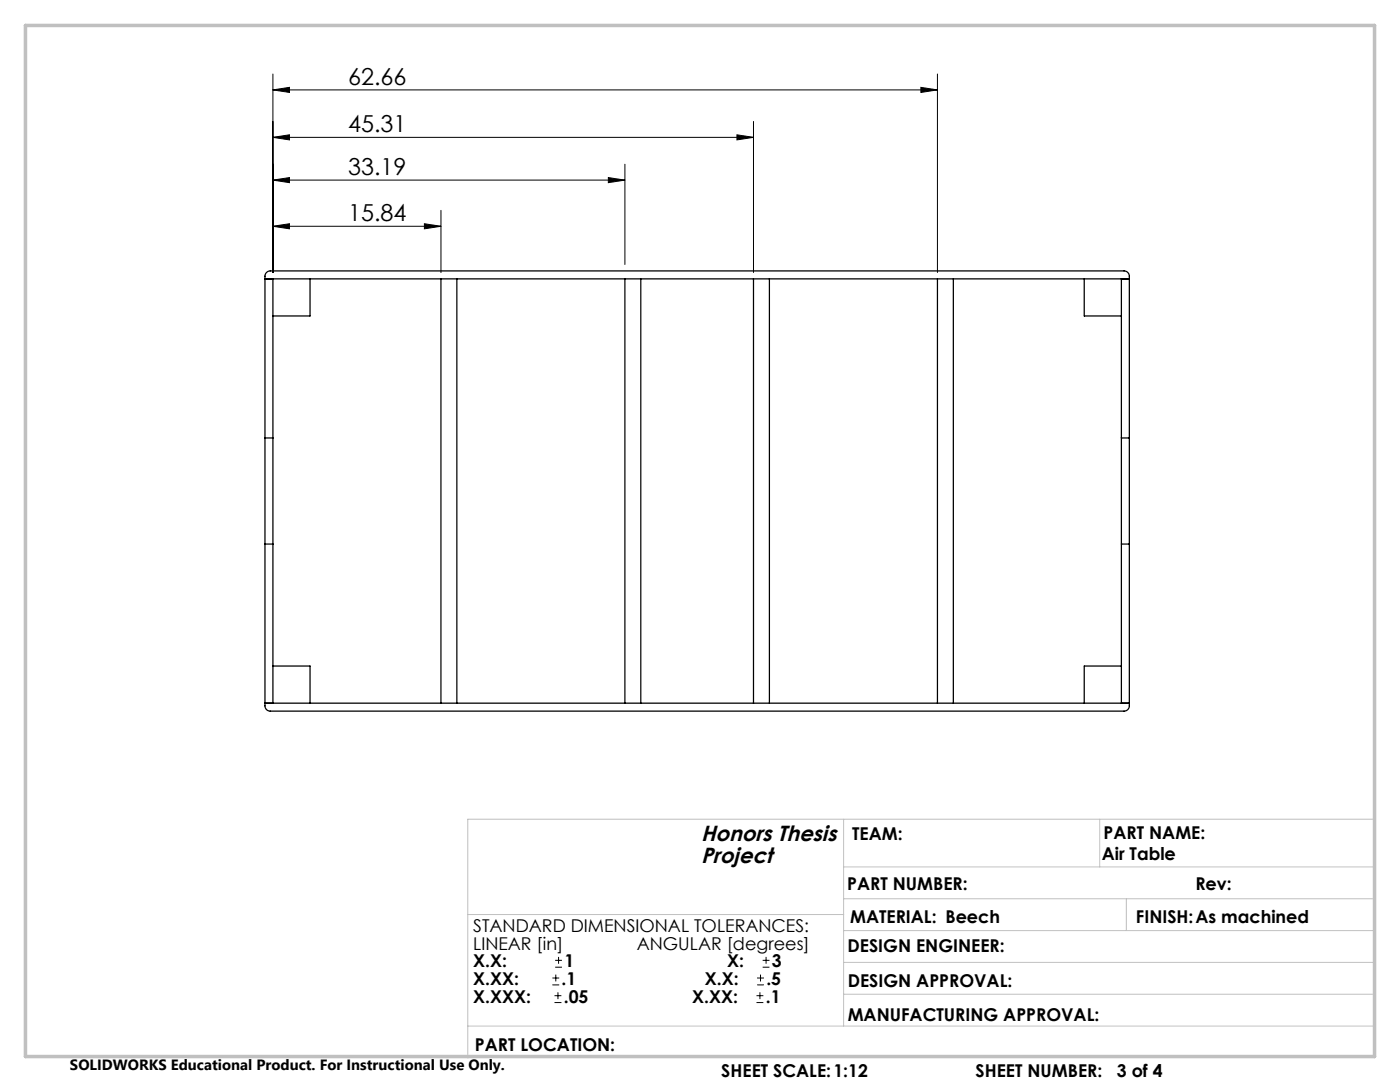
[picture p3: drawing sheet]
<svg xmlns="http://www.w3.org/2000/svg" width="279mm" height="216mm" viewBox="0 0 279 216" stroke-linecap="round" stroke-linejoin="round" font-family="sans-serif">
<g fill="none" stroke="#000" stroke-width=".25">
<path d="M52.9 55.6h172.5M53.3 54.3l.6-.2h170.4a1.06 1.06 0 0 1 1.1 1v85.7a1.06 1.06 0 0 1-1.1 1.1h-170.4a1.06 1.06 0 0 1-1-1.1v-85.7zM54.5 55.6v84.7M61.9 55.6v7.5h-7.4M88 55.6v84.7M91.2 55.6v84.7M124.7 55.6v84.7M127.9 55.6v84.7M150.4 55.6v84.7M153.6 55.6v84.7M187.1 55.6v84.7M190.3 55.6v84.7"/>
<path d="M216.4 55.6v7.5h7.4M223.8 55.6v84.7M52.9 87.4h1.6M223.8 87.4h1.6M52.9 108.6h1.6M223.8 108.6h1.6M54.5 132.9h7.4v7.4M223.8 132.9h-7.4v7.4M52.9 140.3h172.5"/>
</g>
<g fill="none" stroke="#000" stroke-width=".2">
<path d="M54.5 17.9l3.3-.5v1zM54.5 14.8v39.6M54.5 17.9h132.6M183.8 17.4l3.3 .5-3.3 .5zM187.1 14.8v39.6M54.5 35.9l3.3-.5v1zM54.5 27.4l3.3-.5v1zM54.5 35.9h70.2M54.5 27.4h95.9M121.4 35.4l3.3 .5-3.3 .5zM124.7 32.8v20M147.1 26.9l3.3 .5-3.3 .5z"/>
<path d="M150.4 24.2v30.2M54.5 45.2l3.3-.6v1.1zM54.5 45.2h33.5M84.7 44.6l3.3 .6-3.3 .5zM88 42v12.4M110.2 196.5h1.4M110.2 195.2h1.4M110.7 198.7h1.3M110.8 193h1.4M110.8 191.6h1.4M110.9 194.5v1.3M111.4 198v1.4"/>
<path d="M111.5 190.9v1.4M151 198.7h1.3M151.1 196.5h1.4M151.1 195.2h1.4M151.7 198v1.4M151.8 194.5v1.3M152.2 193h1.4M152.2 191.6h1.4M152.9 190.9v1.4M110.7 200h1.3M151 200h1.3"/>
</g>
<path d="M168.4 179.3h105.9M168.4 163.5v41.2M168.4 173h105.9M219.5 163.5v9.5M224.8 179.3v6.4M274.3 163.5h-180.9v47.6M93.4 182.5h75M168.4 185.7h105.9M168.4 192h105.9M168.4 198.4h105.9M93.4 204.7h180.9" fill="none" stroke="#c0c0c0" stroke-width=".2"/>
<path d="M5.1 5.1h269.2v205.7h-269.2z" fill="none" stroke="#c0c0c0" stroke-width=".7"/>
<path d="M54.5 45.2l3.3-.6v1.1zM84.7 44.6l3.3 .6-3.3 .5zM54.5 35.9l3.3-.5v1zM121.4 35.4l3.3 .5-3.3 .5zM54.5 27.4l3.3-.5v1zM147.1 26.9l3.3 .5-3.3 .5zM54.5 17.9l3.3-.5v1zM183.8 17.4l3.3 .5-3.3 .5z" fill="#000"/>
<g font-size="4.7">
<text x="69.5" y="16.9">62.66</text>
<text x="69.5" y="26.4">45.31</text>
<text x="69.5" y="34.9">33.19</text>
<text x="69.5" y="44.1">15.84</text>
</g>
<g font-size="4.4">
<text x="139.9" y="167.9">Honors Thesis</text>
<text x="139.9" y="172.1">Project</text>
</g>
<g font-size="3.5">
<text x="170.1" y="167.6">TEAM:</text>
<text x="220.3" y="167.3">PART NAME:</text>
<text x="219.9" y="171.6">Air Table</text>
<text x="169.1" y="177.6">PART NUMBER:</text>
<text x="238.6" y="177.6">Rev:</text>
<text x="94.4" y="185.9">STANDARD DIMENSIONAL TOLERANCES:</text>
<text x="169.7" y="184.2">MATERIAL: Beech</text>
<text x="226.7" y="184.2">FINISH:As machined</text>
<text x="94.4" y="189.5">LINEAR [in]</text>
<text x="127.1" y="189.5">ANGULAR [degrees]</text>
<text x="169.1" y="190">DESIGN ENGINEER:</text>
<text x="94.4" y="196.5">X.XX:</text>
<text x="94.4" y="193">X.X:</text>
<text x="112.1" y="196.5">.1</text>
<text x="112.6" y="193">1</text>
<text x="140.7" y="196.5">X.X:</text>
<text x="145.1" y="193">X:</text>
<text x="152.9" y="196.5">.5</text>
<text x="154" y="193">3</text>
<text x="169.2" y="197">DESIGN APPROVAL:</text>
<text x="94.4" y="200.1">X.XXX:</text>
<text x="112.5" y="200.1">.05</text>
<text x="138.1" y="200.1">X.XX:</text>
<text x="152.8" y="200.1">.1</text>
<text x="169.2" y="203.7">MANUFACTURING APPROVAL:</text>
<text x="94.8" y="209.6">PART LOCATION:</text>
<text x="144" y="215">SHEET SCALE:1:12</text>
<text x="194.7" y="215">SHEET NUMBER:</text>
<text x="222.9" y="215">3 of 4</text>
</g>
<text font-size="3" x="14" y="213.5">SOLIDWORKS Educational Product. For Instructional Use Only.</text>
</svg>
